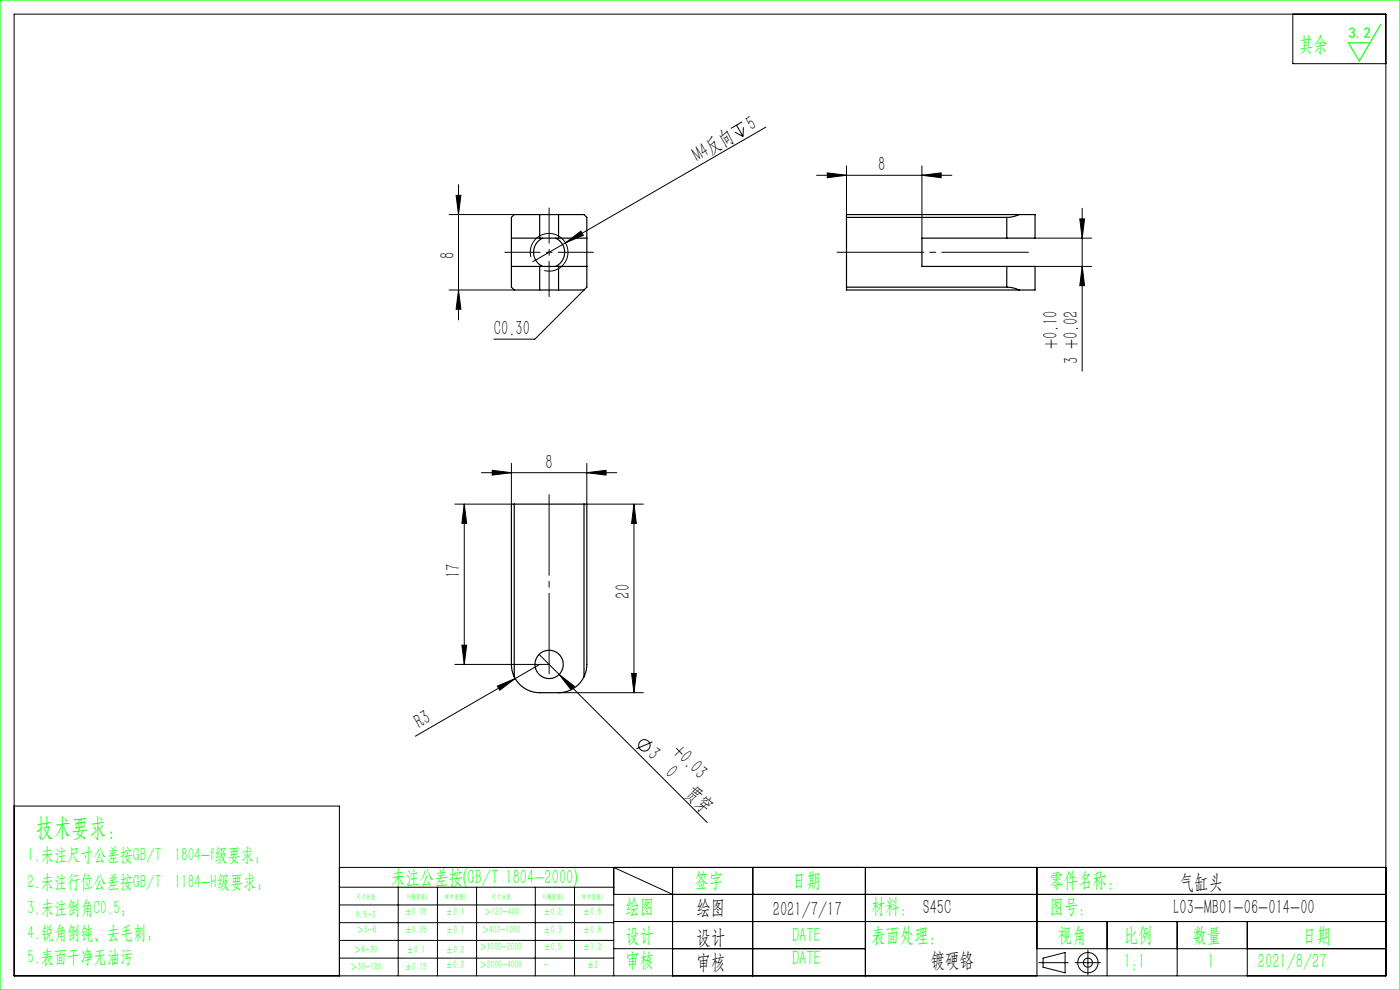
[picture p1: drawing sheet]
<svg xmlns="http://www.w3.org/2000/svg" width="297mm" height="210mm" viewBox="0 0 297 210" stroke-linecap="round" stroke-linejoin="round" font-family="sans-serif">
<g fill="none" stroke="#000" stroke-width=".21">
<path d="M3 3h291v204h-291zM274.3 3v10.5h19.7M97.3 39.2v28.7M155.9 28l1.7 1M156.2 26.6l1.4 2.4M157.4 25.9l-2.4 1.3M157.7 27l-.1 2M162.5 27l-42.5 24.5M173.2 37.2h28.7M175.5 36.7l4.1 .5-4.1 .5zM179.6 35.2v10.3M195.6 37.2l4.1-.5v1z"/>
<path d="M195.6 35.2v15.3M95.3 45.5h13.8M96.8 41.4h1l-.5 4.1zM112.6 54.6a4 4 0 0 1 3.5-5.1 4 4 0 0 1 4.4 4.4 4 4 0 0 1-5 3.5M120 51.5l3.2-2.5 .5 .9zM120 51.5l-7 4M219.6 56.5h12M219.6 50.5h12M229.1 46.4h1l-.5 4.1zM229.6 44.2v34.5M229.6 56.5l.5 4.1h-1zM95.3 61.5h13.8"/>
<path d="M97.3 61.5l.5 4.1h-1zM123.9 61.5l-10.4 10.4h-8.7M104.4 99.8l4.1 .5-4.1 .5zM108.5 98.3v8.6h-12M124.5 98.3v8.6h12M98.5 106.9l.5 4.1h-1zM98.5 106.9v34M102.1 100.3h28.7M124.5 100.3l4.1-.5v1zM134.5 106.9l.5 4.1h-1zM134.5 106.9v40M98 136.9h1l-.5 4z"/>
<path d="M114.4 138.8l35.6 35.7M96.5 140.9h20M105.5 145.5l3.8-1.6-3.3 2.5zM109.3 143.9l-21.2 12.3M114.5 140.9l-5.2 3M118.5 146.9h18M118.6 143.1l3.3 2.5-.8 .7zM134 142.9h1l-.5 4zM138.4 157.4l-3.4 1.4M3 171h69v36M72 184h222M72 188.2h58.2"/>
<path d="M72 192h58.2M72 195.7h58.2M72 199.5h58.2M84.5 188.2v18.8M92.8 188.2v18.8M101.1 188.2v18.8M113.6 188.2v18.8M121.9 188.2v18.8M130.2 189.7h163.8M130.2 195.5h163.8M142.7 189.7l-12.5-5.7v23M142.7 184v23"/>
<path d="M159.7 184v23M183.6 184v23M220 184v23M234.9 195.5v11.5M249.7 195.5v11.5M264.6 195.5v11.5M72 203.2h58.2M130.2 201.2h53.4M220 201.2h74M220.4 204.2h6.2M221.3 203.2l4.7-1.1v4.3l-4.7-1.2zM228.1 204.2h5.3"/>
<path d="M230.8 201.5v5.3"/>
<circle cx="136.7" cy="158.1" r="1.21"/>
<circle cx="230.8" cy="204.2" r="2.15"/>
<circle cx="230.8" cy="204.2" r=".96"/>
</g>
<path d="M125.9 53.5h-18.8M116.5 62.9v-18.8" fill="none" stroke="#000" stroke-width=".21" stroke-dasharray="30.5 1.3 1.3 1.3" stroke-dashoffset="23"/>
<path d="M218.2 53.5h-40.6" fill="none" stroke="#000" stroke-width=".21" stroke-dasharray="30.5 1.3 1.3 1.3" stroke-dashoffset="12.1"/>
<path d="M116.5 104.9v38" fill="none" stroke="#000" stroke-width=".21" stroke-dasharray="30.5 1.3 1.3 1.3" stroke-dashoffset="13.4"/>
<path d="M0 0h297v210h-297zM292.9 5.2l-4.5 7.7-2.4-3.8h4.6" fill="none" stroke="#0f0" stroke-width=".25"/>
<g fill="#000">
<path d="M120 51.5l3.2-2.5 .5 .9zM105.5 145.5l3.8-1.6-3.3 2.5zM118.6 143.1l3.3 2.5-.8 .7z"/>
<path d="M195.6 37.2l4.1-.5v1zM175.5 36.7l4.1 .5-4.1 .5z"/>
<path d="M96.8 41.4h1l-.5 4.1zM97.3 61.5l.5 4.1h-1zM98.5 106.9l.5 4.1h-1zM98 136.9h1l-.5 4zM134.5 106.9l.5 4.1h-1zM134 142.9h1l-.5 4z"/>
<path d="M229.6 56.5l.5 4.1h-1zM229.1 46.4h1l-.5 4.1z"/>
<path d="M104.4 99.8l4.1 .5-4.1 .5zM124.5 100.3l4.1-.5v1z"/>
</g>
<g fill="none" stroke="#000" stroke-width=".25">
<path d="M108.5 50.5h6M108.5 56.5h6M114.5 45.5h-4.6a1.33 1.33 0 0 0-1.4 .6v14.8a1.48 1.48 0 0 0 1.7 .6h4.3M114.5 45.5v5M114.5 56.5v5M114.5 56.5h4M114.5 50.5h4M114.5 45.5h4M115.1 50.5a3.3 3.3 0 0 0-1.9 3 3.3 3.3 0 0 0 1.9 3M117.9 50.5a3.3 3.3 0 0 1 1.9 3 3.3 3.3 0 0 1-1.9 3M118.5 45.5h4.6a1.33 1.33 0 0 1 1.4 .6v14.8a1.48 1.48 0 0 1-1.7 .6h-4.3M118.5 56.5h6"/>
<path d="M118.5 50.5h6M118.5 45.5v5M118.5 56.5v5M179.6 46.1h34M213.6 56.5h6v5h-3.4M213.6 50.5h-18v6h18M213.6 46.1v4.4M213.6 56.5v4.4M216.2 45.5l-1.3 .5-1.3 .1M216.2 45.5h3.4v5h-6M216.2 45.5h-36.6v16h36.6M114.5 61.5h4"/>
<path d="M179.6 60.9h34M213.6 60.9l1.3 .2 1.3 .4M109.1 106.9v36.7M123.9 106.9v36.7M109.1 143.6a6 6 0 0 0 5.4 3.3h4a6 6 0 0 0 5.4-3.3M109.1 143.6l-.5-1.3-.1-1.4v-34h16v34l-.2 1.4-.4 1.3"/>
<circle cx="116.5" cy="140.9" r="3"/>
</g>
<text font-size="5.4" fill="#0f0" x="7.7" y="177.2">技术要求：</text>
<g font-size="4.4" fill="#0f0">
<text x="275.6" y="10.8">其余</text>
<text x="83" y="187.5">未注公差按(GB/T 1804-2000)</text>
<text x="147.3" y="188">签字</text>
<text x="168" y="188">日期</text>
<text x="222.6" y="188">零件名称：</text>
<text x="132.7" y="193.6">绘图</text>
<text x="184.8" y="193.6">材料： S45C</text>
<text x="222.6" y="193.6">图号：</text>
<text x="132.7" y="199.8">设计</text>
<text x="168" y="199.8">DATE</text>
<text x="184.8" y="199.8">表面处理：</text>
<text x="224.4" y="199.8">视角</text>
<text x="238.4" y="199.8">比例</text>
<text x="253" y="199.8">数量</text>
<text x="276.3" y="199.8">日期</text>
<text x="132.7" y="205.1">审核</text>
<text x="168" y="204.6">DATE</text>
<text x="238.4" y="205.3">1:1</text>
<text x="256.2" y="205.3">1</text>
<text x="266.9" y="205.3">2021/8/27</text>
</g>
<g font-size="4.4">
<text x="159.4" y="27.7" transform="rotate(-30 159.4 27.7)">5</text>
<text x="148" y="34.3" transform="rotate(-30 148 34.3)">M4反向</text>
<text x="186.3" y="36.3">8</text>
<text x="96.4" y="54.9" transform="rotate(-90 96.4 54.9)">8</text>
<text x="104.8" y="71.1">C0.30</text>
<text x="224.3" y="74.1" transform="rotate(-90 224.3 74.1)">+0.10</text>
<text x="228.7" y="77.2" transform="rotate(-90 228.7 77.2)">3 +0.02</text>
<text x="115.7" y="99.4">8</text>
<text x="97.6" y="122.6" transform="rotate(-90 97.6 122.6)">17</text>
<text x="133.6" y="127" transform="rotate(-90 133.6 127)">20</text>
<text x="89" y="154.6" transform="rotate(-30 89 154.6)">R3</text>
<text x="137.2" y="160.4" transform="rotate(45 137.2 160.4)">3</text>
<text x="142.4" y="159.5" transform="rotate(45 142.4 159.5)">+0.03</text>
<text x="140.9" y="164.1" transform="rotate(45 140.9 164.1)">0</text>
<text x="145.2" y="168.5" transform="rotate(45 145.2 168.5)">贯穿</text>
<text x="250.3" y="188.6">气缸头</text>
<text x="147.8" y="194">绘图</text>
<text x="163.9" y="194.3">2021/7/17</text>
<text x="249" y="194">L03-MB01-06-014-00</text>
<text x="147.8" y="200.2">设计</text>
<text x="147.8" y="205.5">审核</text>
<text x="197.5" y="205">镀硬铬</text>
</g>
<g font-size="4" fill="#0f0">
<text x="5.9" y="182.6">1.未注尺寸公差按GB/T 1804-f级要求；</text>
<text x="5.9" y="188.4">2.未注行位公差按GB/T 1184-H级要求；</text>
<text x="5.9" y="193.9">3.未注倒角C0.5；</text>
<text x="5.9" y="199.2">4.锐角倒钝、去毛刺；</text>
<text x="5.9" y="204.2">5.表面干净无油污</text>
</g>
<text font-size="3.2" fill="#0f0" x="286.1" y="8">3.2</text>
<g font-size="2.3" fill="#0f0">
<text x="75.5" y="194.7">0.5-3</text>
<text x="75.6" y="198">＞3-6</text>
<text x="85.9" y="194.2">±0.05</text>
<text x="85.9" y="198">±0.05</text>
<text x="94.6" y="194.2">±0.1</text>
<text x="94.6" y="198">±0.1</text>
<text x="102.2" y="198">＞400-1000</text>
<text x="102.7" y="194.2">＞120-400</text>
<text x="115.3" y="194.2">±0.2</text>
<text x="115.3" y="198">±0.3</text>
<text x="123.7" y="194.2">±0.5</text>
<text x="123.7" y="198">±0.8</text>
<text x="75.1" y="202.2">＞6-30</text>
<text x="86.3" y="202.2">±0.1</text>
<text x="94.6" y="202.2">±0.2</text>
<text x="101.7" y="201.6">＞1000-2000</text>
<text x="115.3" y="201.6">±0.5</text>
<text x="123.7" y="201.6">±1.2</text>
<text x="74.3" y="205.8">＞30-120</text>
<text x="85.9" y="205.8">±0.15</text>
<text x="94.5" y="205.4">±0.3</text>
<text x="101.7" y="205.4">＞2000-4000</text>
<text x="115.3" y="205.4">-</text>
<text x="124.5" y="205.4">±2</text>
</g>
<g font-size="1.5" fill="#0f0">
<text x="75.5" y="190.6">尺寸分段</text>
<text x="86.4" y="190.6">F(精密级)</text>
<text x="94.4" y="190.6">M(中密级)</text>
<text x="104.3" y="190.6">尺寸分段</text>
<text x="115.2" y="190.6">F(精密级)</text>
<text x="123.5" y="190.6">M(中密级)</text>
</g>
</svg>
